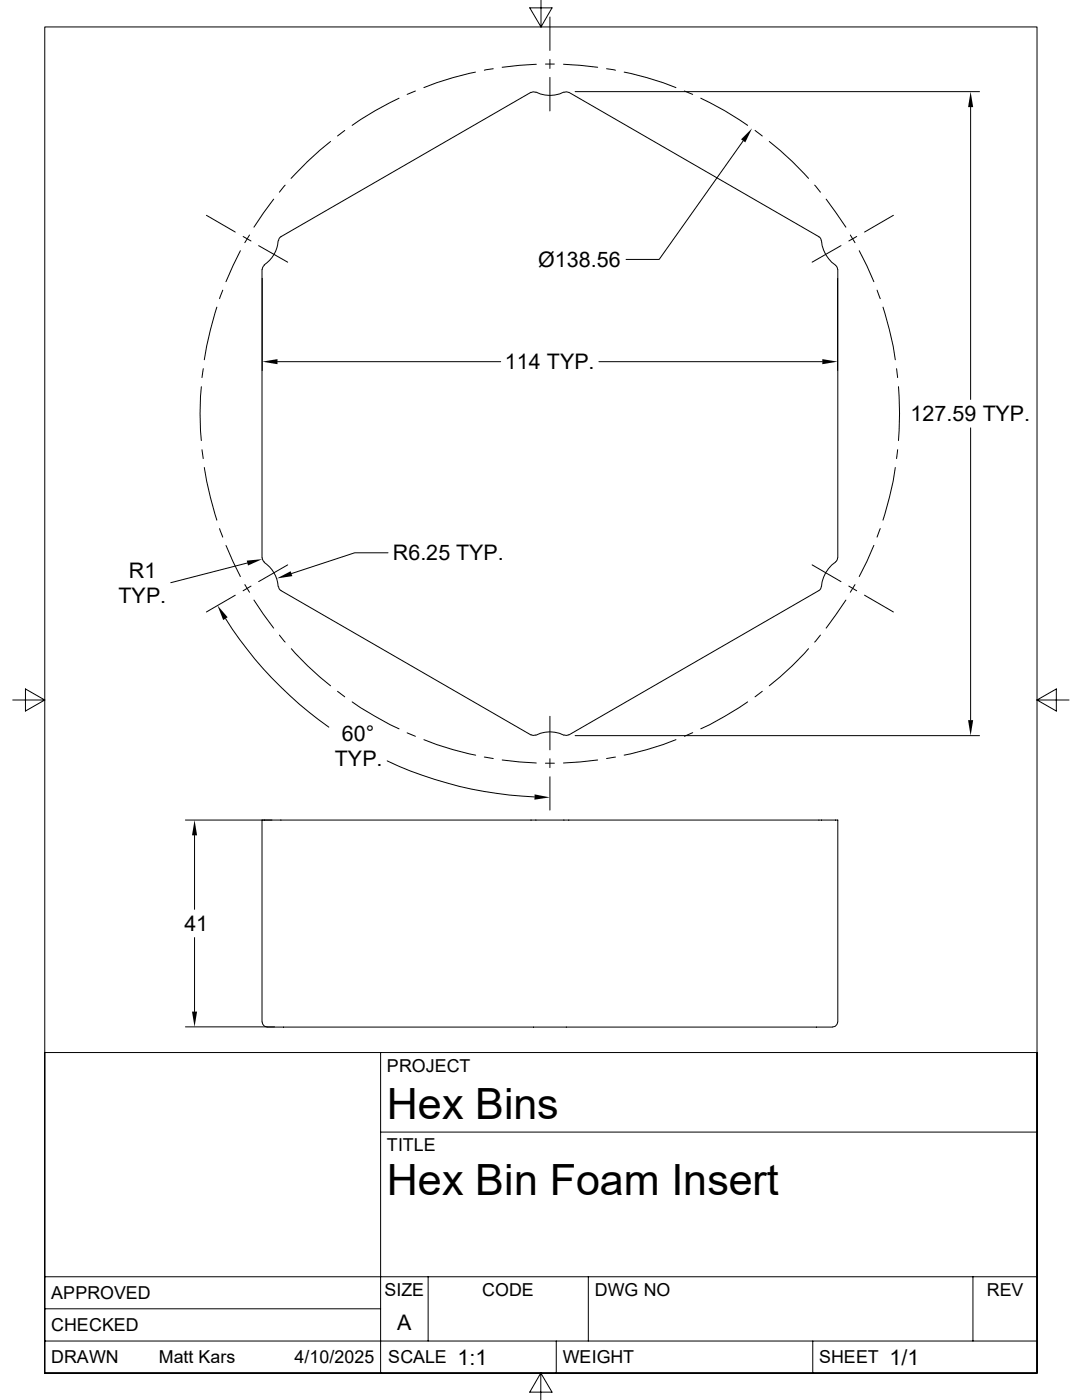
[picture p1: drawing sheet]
<svg xmlns="http://www.w3.org/2000/svg" width="216mm" height="279mm" viewBox="0 0 216 279" stroke-linecap="round" stroke-linejoin="round" font-family="sans-serif">
<g fill="none" stroke="#000" stroke-width=".2">
<path d="M79.6 19.6a62 62 0 0 0-9.3 5.4M82.9 18.2l-1.7 .6M94.9 14.4a59.8 59.8 0 0 0-10.3 3.1M98.4 13.7l-1.8 .3M106 18.4l-50 28.8-.3 .4-.1 .4M106.9 18.4l-.5-.1-.4 .2M106.9 18.4a6.1 6.1 0 0 0 5.6 0M107 12.8l-6.8 .6M108 0v5.4l-2.3-3.8h4.5l-2.2 3.8M108.8 12.8h1.8M109.7 3.4v6.7M109.7 11.9v1.8"/>
<path d="M109.7 15.5v6.6M112.4 12.8l6.9 .6M112.6 18.4l.4-.1 .5 .2M113.5 18.4l49.9 28.8M114.8 18.3h80.7M121 13.7l1.8 .3M124.5 14.4a58.6 58.6 0 0 1 10.4 3.1M136.6 18.2l1.6 .6M139.8 19.6a62 62 0 0 1 9.4 5.4M54.6 39.8l-3.9 5.5M56.9 37l-1.1 1.4M66 28.2a66.4 66.4 0 0 0-7.9 7.4"/>
<path d="M68.8 26l-1.4 1.1M148.3 28.1l-16.8 23.7h-6.6M150.7 26l1.4 1.1M153.5 28.2a61.3 61.3 0 0 1 7.8 7.4M162.6 37l1.1 1.4M164.8 39.8l4 5.5M193.7 21.4v58.3M41.2 43l5.7 3.3M44.4 57.9l-.6 1.7M48 50l-2.9 6.2M48.5 47.2l1.6 .9M49.8 46.9l-.9 1.5"/>
<path d="M51.6 49l5.8 3.3M52.3 53.8v57.5M52.3 55.5v18.5M52.7 53l-.2 .3-.2 .5M55.5 48a6.3 6.3 0 0 1-2.8 4.9M163.4 47.2l.3 .4 .2 .4M163.9 48a6.5 6.5 0 0 0 2.8 4.9M166.7 53l.3 .3 .1 .5M167.1 55.5v18.5M167.2 53.8v57.5M167.8 49l-5.7 3.3M169.7 46.9l.9 1.5"/>
<path d="M170.9 47.2l-1.5 .9M171.4 50l3 6.2M175 57.9l.6 1.7M178.3 43l-5.8 3.3M40.2 77.2a57 57 0 0 0 0 10.7M40.6 73.6l-.3 1.8M43.3 61.3a72.6 72.6 0 0 0-2.5 10.5M55.4 72.2h44.5M119.5 72.2h44.6M176.2 61.3a66.5 66.5 0 0 1 2.4 10.5M178.9 73.6l.2 1.8M179.3 77.2a68.4 68.4 0 0 1 0 10.7"/>
<path d="M40.3 89.7l.3 1.8M40.8 93.3a72.6 72.6 0 0 0 2.5 10.5M178.6 93.3a66.5 66.5 0 0 1-2.4 10.5M179.1 89.7l-.2 1.8M193.7 85.4v58.3M43.8 105.5l.6 1.7M45.1 108.9l2.9 6.2M46.9 118.8l-5.7 3.3M48.9 116.7l.9 1.5M49.4 112.4l-15.3 3.9M50.1 117l-1.6 .9M50.7 119.8l3.9 5.5"/>
<path d="M52.3 111.3l.2 .5 .2 .3M52.7 112.2a6.3 6.3 0 0 1 2.8 4.9M55.6 117.1l.1 .4 .4 .4 49.9 28.8M57.4 112.7l-5.8 3.4M77.4 110.3h-6.6l-12.6 4.2M162.1 112.7l5.7 3.4M163.9 117.1l-.2 .4-.3 .4-49.9 28.8M166.7 112.2a6.5 6.5 0 0 0-2.8 4.9M167.1 111.3l-.1 .5-.3 .3M168.8 119.8l-4 5.5M169.4 117l1.5 .9M170.6 116.7l-.9 1.5"/>
<path d="M172.5 118.8l5.8 3.3M174.4 108.8l-1.4 3.3-1.6 3M175.6 105.5l-.6 1.7M2.5 139.7h6.4l-3.8-2.2v4.4l3.8-2.2M45 123.4a76.2 76.2 0 0 0 20.6 21.7M55.8 126.7l1.1 1.4M58.1 129.5a57.3 57.3 0 0 0 7.9 7.4M67.4 138l1.4 1.1M152.1 138l-1.4 1.1M161.3 129.5a57.3 57.3 0 0 1-7.8 7.4M163.7 126.7l-1.1 1.4M206.9 139.7l3.9 2.2v-4.4l-3.9 2.2h6.4"/>
<path d="M70.3 140.1a66.9 66.9 0 0 0 9.3 5.4M77.3 151.8a76 76 0 0 0 29.3 7.2M81.2 146.3l1.7 .6M84.6 147.6a58.6 58.6 0 0 0 10.3 3.1M96.6 151.1l1.8 .3M100.2 151.7l6.8 .6M106 146.6l.4 .2 .5-.1M106.9 146.7a6.1 6.1 0 0 1 5.6 0M108.8 152.3h1.8M109.7 143v6.6M109.7 151.4v1.8M109.7 155v6.7"/>
<path d="M113.5 146.6l-.5 .2-.4-.1M114.8 146.8h80.7M119.3 151.7l-6.9 .6M122.8 151.1l-1.8 .3M134.9 147.6a58.6 58.6 0 0 1-10.4 3.1M138.2 146.2l-1.6 .7M149.2 140.1a66.9 66.9 0 0 1-9.4 5.4M37 163.7h17.3M38.8 166.7v14.8M38.8 187.1v14.8M37 204.9h17.8M52.3 204v-40.3h114.9v40.3"/>
<path d="M52.3 204l.2 .4a.88 .88 0 0 0 .8 .5M53.3 205h112.9M75.9 210.1v63.9M167.1 204l-.1 .4a.88 .88 0 0 1-.8 .5M75.9 225.9h131M8.9 254.8h198M85.4 254.8v12.8M117.4 254.8v12.8M194.1 254.8v12.8M8.9 274v-268.6h198v268.6M8.9 274v-63.9h198v63.9M8.9 274h198"/>
<path d="M8.9 267.6h198M8.9 261.2h67M107.9 274l2.3 3.8h-4.5l2.2-3.8v5.4M111 267.6v6.4M162.2 267.6v6.4"/>
</g>
<path d="M147.9 27.8l2.2-2.2-1.4 2.8zM193.7 18.3l.5 3.1h-1zM52.3 72.2l3.1-.5v1zM164.1 71.7l3 .5-3 .5zM49.2 111.9l3.1-.3-2.8 1.3zM55.2 115.4l2.8-1.4 .3 1zM43.4 120.8l2 2.4-.9 .5zM106.7 158.5l3 .6-3.1 .5zM193.2 143.7h1l-.5 3.1zM38.8 163.7l.5 3h-1zM38.3 201.9h1l-.5 3z" fill="#000"/>
<g font-size="8.6">
<text x="77.2" y="223.4">Hex Bins</text>
<text x="77.2" y="238.5">Hex Bin Foam Insert</text>
</g>
<g font-size="4.3">
<text x="107.4" y="53.3">Ø138.56</text>
<text x="100.8" y="73.7">114 TYP.</text>
<text x="181.7" y="84.1">127.59 TYP.</text>
<text x="78.4" y="111.8">R6.25 TYP.</text>
<text x="25.7" y="115.3">R1</text>
<text x="23.6" y="120.4">TYP.</text>
<text x="68.2" y="147.8">60°</text>
<text x="66.8" y="152.9">TYP.</text>
<text x="36.8" y="185.8">41</text>
<text x="79.2" y="265.4">A</text>
<text x="91.3" y="272.3">1:1</text>
<text x="177.5" y="272.3">1/1</text>
</g>
<g font-size="3.6">
<text x="77.2" y="213.9">PROJECT</text>
<text x="77.2" y="229.7">TITLE</text>
<text x="10.2" y="259.3">APPROVED</text>
<text x="76.7" y="258.7">SIZE</text>
<text x="96.2" y="258.7">CODE</text>
<text x="118.7" y="258.7">DWG NO</text>
<text x="196.9" y="258.7">REV</text>
<text x="10.2" y="265.7">CHECKED</text>
<text x="10.2" y="272.1">DRAWN</text>
<text x="31.7" y="272.1">Matt Kars</text>
<text x="58.8" y="272.1">4/10/2025</text>
<text x="77.5" y="272.1">SCALE</text>
<text x="112.3" y="272.1">WEIGHT</text>
<text x="163.5" y="272.1">SHEET</text>
</g>
</svg>
